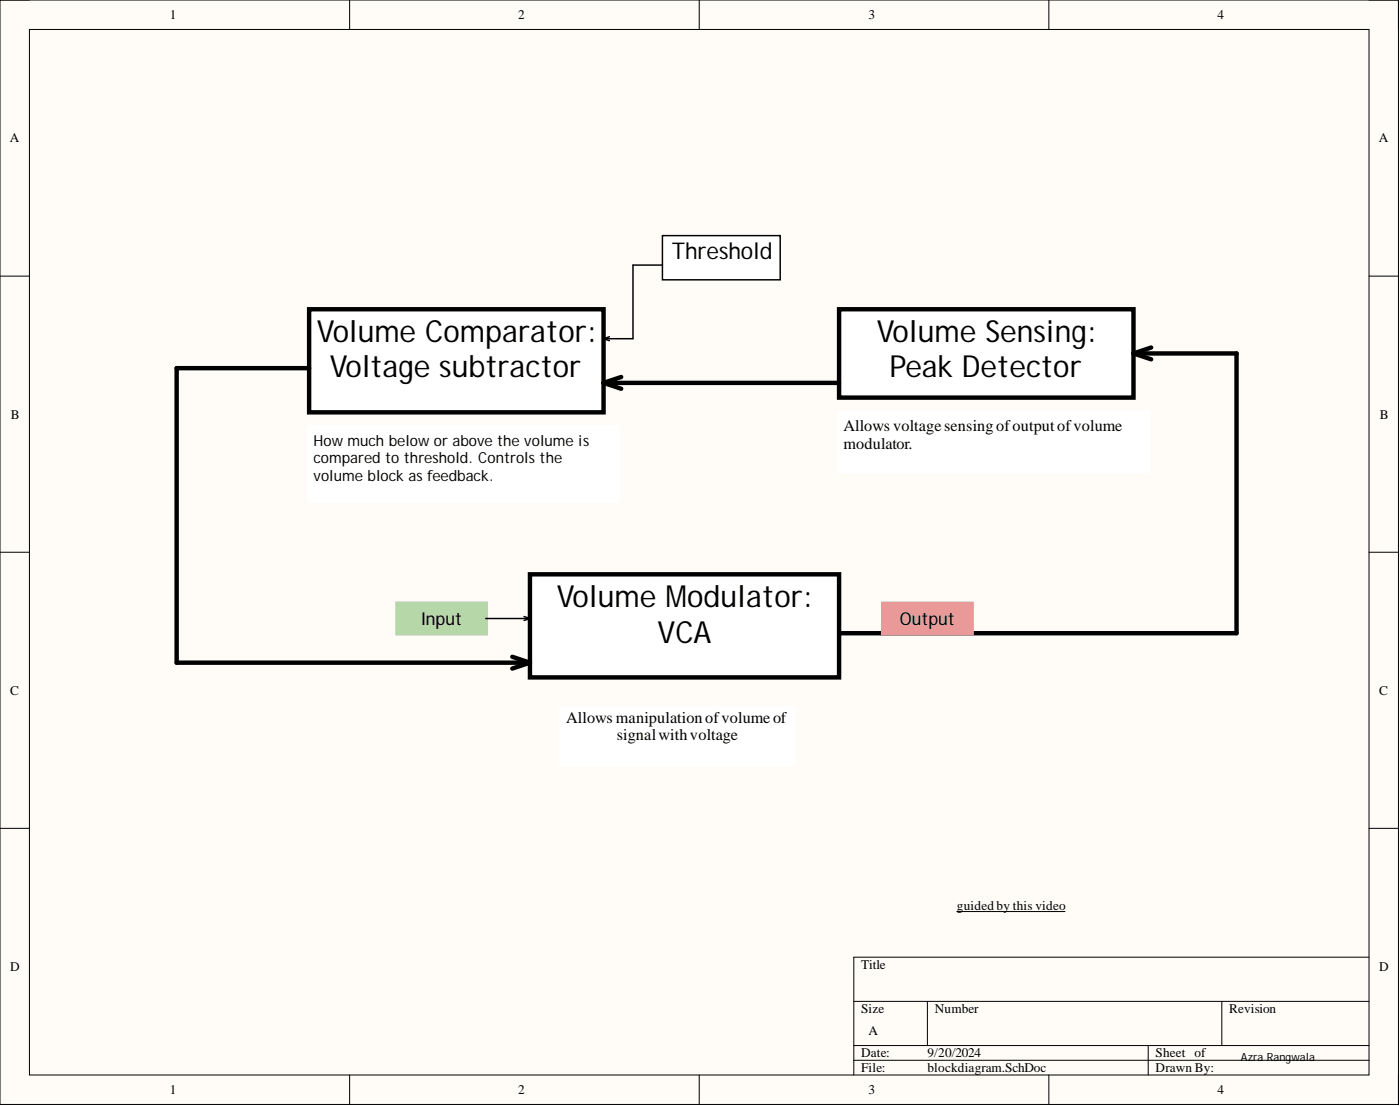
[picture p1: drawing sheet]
<svg xmlns="http://www.w3.org/2000/svg" width="241mm" height="190mm" viewBox="0 0 241 190" stroke-linecap="round" stroke-linejoin="round" font-family="sans-serif">
<path d="M0 0h241v190.2h-241z" fill-rule="evenodd" fill="#fffcf8"/>
<path d="M0 0h241v190.2h-241z" fill="none" stroke="#000" stroke-width=".17"/>
<path d="M5.1 5.1h230.9v180.1h-230.9z" fill-rule="evenodd" fill="#fffcf8"/>
<g fill="none" stroke="#000" stroke-width=".17">
<path d="M0 0h5.1M5.1 5.1h230.9v180.1h-230.9zM60.3 0v5.1M120.5 0v5.1M180.8 0v5.1M236 0h5v5.1M0 47.6h5.1M236 47.6h5M0 95.1h5.1M236 95.1h5M0 142.7h5.1M164.9 157h18.7"/>
<path d="M236 142.7h5M147.2 172.5h88.8M159.8 172.5v7.6M210.6 172.5v7.6M236 164.9h-88.8v20.3M60.3 185.2v5M120.5 185.2v5M147.2 180.1h88.8M147.2 182.6h88.8M180.8 185.2v5M197.9 180.1v5.1M241 185.2v5"/>
</g>
<path d="M96.4 121.8h40.6v10.1h-40.6z" fill-rule="evenodd" fill="#fff"/>
<path d="M96.4 121.8h40.6v10.1h-40.6z" fill="none" stroke="#fff" stroke-width=".25"/>
<path d="M91.3 98.9h53.3v17.8h-53.3z" fill-rule="evenodd" fill="#fff"/>
<path d="M91.3 98.9h53.3v17.8h-53.3z" fill="none" stroke="#000" stroke-width=".76"/>
<path d="M144.6 53.3h50.8v15.2h-50.8z" fill-rule="evenodd" fill="#fff"/>
<path d="M144.6 53.3h50.8v15.2h-50.8z" fill="none" stroke="#000" stroke-width=".76"/>
<path d="M144.6 71h53.3v10.2h-53.3z" fill-rule="evenodd" fill="#fff"/>
<path d="M144.6 71h53.3v10.2h-53.3z" fill="none" stroke="#fff" stroke-width=".76"/>
<path d="M53.3 53.3h50.7v17.7h-50.7z" fill-rule="evenodd" fill="#fff"/>
<path d="M53.3 53.3h50.7v17.7h-50.7z" fill="none" stroke="#000" stroke-width=".76"/>
<path d="M53.3 73.6h53.3v12.6h-53.3z" fill-rule="evenodd" fill="#fff"/>
<path d="M53.3 73.6h53.3v12.6h-53.3z" fill="none" stroke="#fff" stroke-width=".76"/>
<path d="M198.4 59.9l-3 1M53.3 63.4h-22.9v50.7h60.9M104 65.9h40.6M104 65.9l3.1 1.1M107.1 64.9l-3.1 1M195.4 60.9h17.7v48.2h-68.5M195.4 60.9l3 1M88.3 113.1l3 1M91.3 114.1l-3 1.1" fill="none" stroke="#000" stroke-width=".76"/>
<path d="M114.2 40.6h20.3v7.6h-20.3z" fill-rule="evenodd" fill="#fff"/>
<path d="M104 58.3l1 .4M105 58l-1 .3M114.2 40.6h20.3v7.6h-20.3zM114.2 45.7h-5.1v12.6h-5.1" fill="none" stroke="#000" stroke-width=".25"/>
<path d="M68.5 104h15.2v5.1h-15.2z" fill-rule="evenodd" fill="#b6d7a8"/>
<path d="M68.5 104h15.2v5.1h-15.2z" fill="none" stroke="#b6d7a8" stroke-width=".76"/>
<path d="M83.7 106.5h7.6M90.3 106.2l1 .3M91.3 106.5l-1 .4" fill="none" stroke="#000" stroke-width=".25"/>
<path d="M152.2 104h15.3v5.1h-15.3z" fill-rule="evenodd" fill="#ea9999"/>
<path d="M152.2 104h15.3v5.1h-15.3z" fill="none" stroke="#ea9999" stroke-width=".76"/>
<g font-size="5.2">
<text x="54.6" y="58.9">Volume Comparator:</text>
<text x="151.1" y="58.9">Volume Sensing:</text>
<text x="56.8" y="65">Voltage subtractor</text>
<text x="153.3" y="65">Peak Detector</text>
<text x="96" y="104.6">Volume Modulator:</text>
<text x="113.3" y="110.7">VCA</text>
</g>
<text font-size="4" x="115.8" y="44.6">Threshold</text>
<g font-size="3">
<text x="72.6" y="107.6">Input</text>
<text x="155.1" y="107.6">Output</text>
</g>
<g font-size="2.8">
<text x="145.4" y="74.2">Allows voltagesensingofoutputofvolume</text>
<text x="145.4" y="77.3">modulator.</text>
<text x="97.6" y="124.5">Allows manipulationofvolumeof</text>
<text x="106.3" y="127.5">signalwithvoltage</text>
</g>
<g font-size="2.6">
<text x="54" y="76.8">How much below or above the volume is</text>
<text x="54" y="79.8">compared to threshold. Controls the</text>
<text x="54" y="82.9">volume block as feedback.</text>
</g>
<g font-size="2.3">
<text x="29.3" y="3.3">1</text>
<text x="89.3" y="3.3">2</text>
<text x="149.7" y="3.3">3</text>
<text x="209.8" y="3.3">4</text>
<text x="1.7" y="24.5">A</text>
<text x="237.7" y="24.5">A</text>
<text x="1.9" y="72.1">B</text>
<text x="237.8" y="72.1">B</text>
<text x="1.8" y="119.6">C</text>
<text x="237.7" y="119.6">C</text>
<text x="164.9" y="156.8">guided by this video</text>
<text x="1.8" y="167.2">D</text>
<text x="148.4" y="166.9">Title</text>
<text x="237.7" y="167.2">D</text>
<text x="148.4" y="174.5">Size</text>
<text x="149.7" y="178.3">A</text>
<text x="161.1" y="174.5">Number</text>
<text x="211.9" y="174.5">Revision</text>
<text x="148.4" y="182.1">Date:</text>
<text x="148.4" y="184.7">File:</text>
<text x="159.8" y="182.1">9/20/2024</text>
<text x="159.8" y="184.7">blockdiagram.SchDoc</text>
<text x="199.2" y="182.1">Sheet of</text>
<text x="199.2" y="184.7">Drawn By:</text>
<text x="29.3" y="188.5">1</text>
<text x="89.3" y="188.5">2</text>
<text x="149.7" y="188.5">3</text>
<text x="209.8" y="188.5">4</text>
</g>
<text font-size="1.9" x="213.9" y="182.7">Azra Rangwala</text>
</svg>
